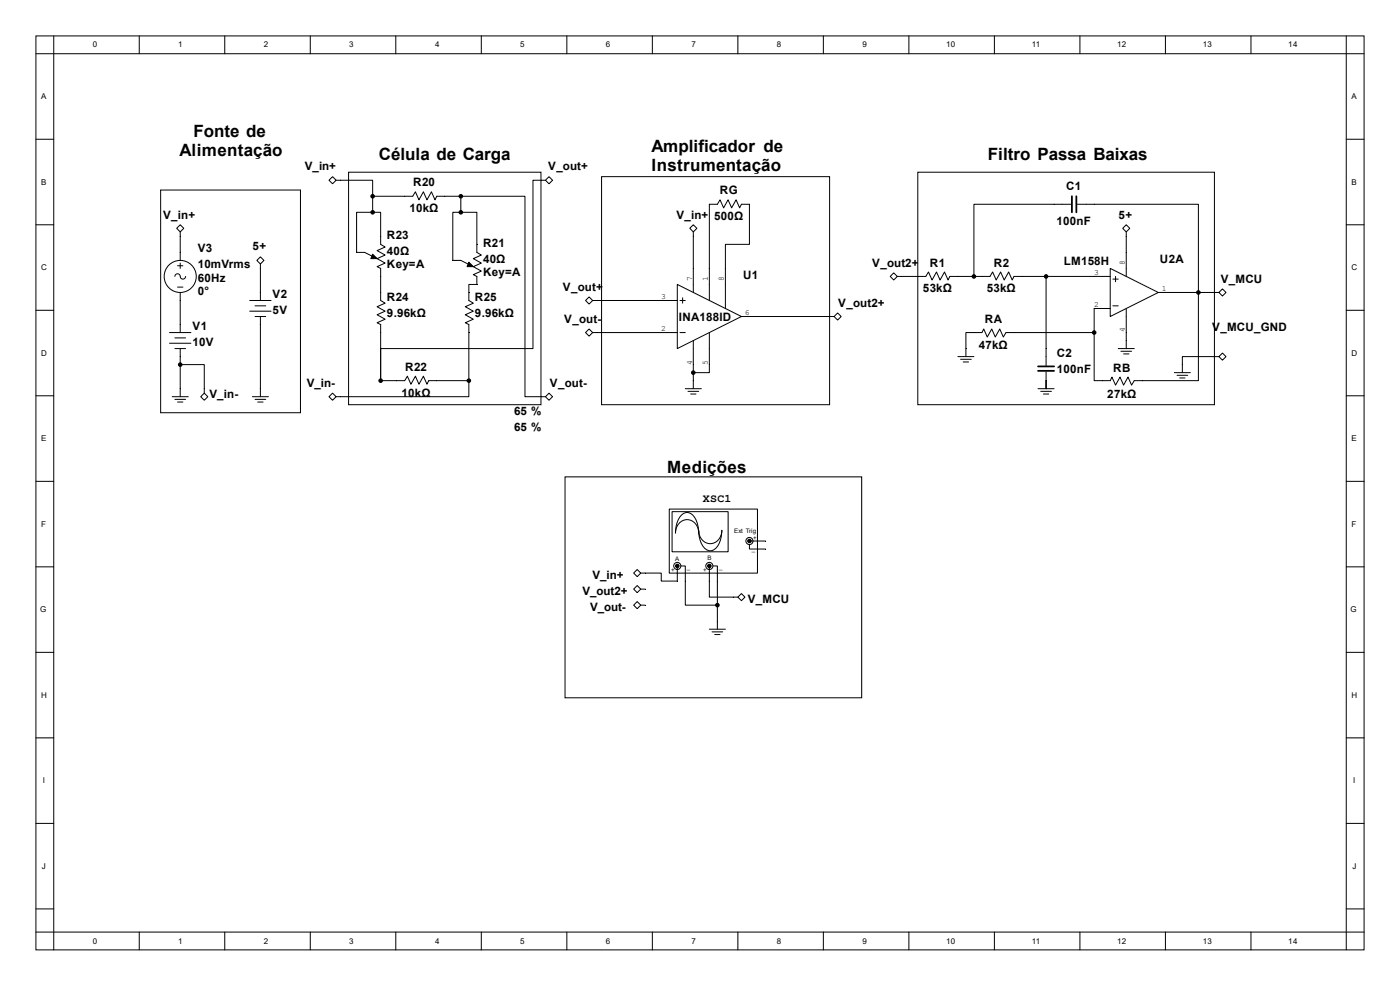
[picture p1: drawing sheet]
<svg xmlns="http://www.w3.org/2000/svg" width="297mm" height="210mm" viewBox="0 0 297 210" stroke-linecap="round" stroke-linejoin="round" font-family="sans-serif">
<g fill="none" stroke="#000" stroke-width=".21">
<path d="M7.6 7.6h281.8v193.9h-281.8zM7.6 11.4h281.8M11.4 7.6v193.9M29.5 7.6v3.8M47.7 7.6v3.8M65.8 7.6v3.8M84 7.6v3.8M102.1 7.6v3.8M120.3 7.6v3.8M138.4 7.6v3.8M156.5 7.6v3.8M174.7 7.6v3.8"/>
<path d="M192.8 7.6v3.8M211 7.6v3.8M229.1 7.6v3.8M247.2 7.6v3.8M265.4 7.6v3.8M285.6 7.6v193.9M7.6 29.5h3.8M70.6 37.5l.7 .7-.7 .8-.8-.8zM71.3 38.2h7.8v3.4M74 36.5h40.8v49.4h-40.8zM114.8 38.2h.9M116.5 37.5l.7 .7-.7 .8-.8-.8z"/>
<path d="M194.7 36.5h62.9v49.4h-62.9zM285.6 29.5h3.8M7.6 47.7h3.8M37.5 48.4l.7-.7 .8 .7-.8 .8zM38.2 49.2v.9M79.1 41.6h8.5l.5-.9 .8 1.7 .9-1.7 .8 1.7 .9-1.7 .8 1.7 .4-.8h1.7M79.1 45h-3.4v8.5h1.7l2.6 1.4M79.1 45h1.7v6.8l.9 .6-1.7 .8 1.7 .9-1.7 .8 1.7 .9-1.7 .8 .8 .3v1.7M79.1 41.6v3.4M100.4 56.6l-2.6-1.4h-1.7v-10.2h5.1v8.5l.9 .6-1.7 .8 1.7 .9-1.7 .8 1.7 .9-1.7 .8 .8 .3v1.7M147.1 47.7l.7 .7-.7 .8-.8-.8zM147.1 49.2v12.8"/>
<path d="M188.9 58.6l.7-.7 .8 .7-.8 .8zM190.4 58.6h6l.6-.9 .7 1.7 1-1.7 .7 1.7 1-1.7 .7 1.7 .4-.8h1.7M208.3 58.6h1.7l.6-.9 .7 1.7 1-1.7 .7 1.7 1-1.7 .7 1.7 .4-.8h1.7M223.6 43.3h3.6M228.5 43.3h3.6M232.1 58.6h3.4M235.5 56.9l10.2 5.1-10.2 5.1zM236.1 59.2h1.1M236.7 58.6v1.2M238.9 53.5v5.1M285.6 47.7h3.8M7.6 65.8h3.8"/>
<path d="M36 70.5h4.5M36 72.8h4.5M37.1 71.7h2.3M37.1 73.9h2.3M38.2 77.4h5.1v6M38.2 68.8v1.7M38.2 73.9v10.3M125 63l.7 .7-.7 .8-.8-.8zM125.7 63.7h1M140.3 63.7h3.4M140.3 70.5h3.4M143.7 60.3l13.6 6.8-13.6 6.8z"/>
<path d="M144.3 63.7h1.1M144.3 70.5h1.1M144.8 63.2v1.1M147.1 72.2v10.3M150.5 63.7v-20.4h1.7l.6-.9 .7 1.7 1-1.7 .7 1.7 1-1.7 .7 1.7 .4-.8h1.7v8.5h-5.1v13.6M150.5 70.5v6.9M157.3 67.1h3.4M176 67.1h.9M177.7 66.4l.8 .7-.8 .8-.8-.8zM206.6 70.5h1.7l.4-.7 .8 1.7 .9-1.7 .8 1.7 .9-1.7 .8 1.7 .5-1h1.7M221.9 73.9v3.6M221.9 78.9v3.6"/>
<path d="M232.1 65.4h3.4M236.1 64.9h1.1M237.2 73.9h3.4M237.8 74.5h2.3M238.4 75.1h1.1M238.9 65.4v8.5M245.7 62h3.4M285.6 65.8h3.8M7.6 84h3.8M36.5 84.2h3.4M37.1 84.7h2.3M37.7 85.3h1.1"/>
<path d="M43.3 83.4l.8 .8-.8 .7-.7-.7zM69.8 84.2l.8-.8 .7 .8-.7 .7zM84.2 80.8h1.7l.5-1 .8 1.7 .9-1.7 .8 1.7 .9-1.7 .8 1.7 .4-.7h8.5v3.4h-28.2M114.8 84.2h.9M115.7 84.2l.8-.8 .7 .8-.7 .7zM145.4 82.5h3.4M146 83h2.2M146.5 83.6h1.2M220.2 82.5h3.4M220.8 83h2.3M221.4 83.6h1.1M233.8 80.8h1.7l.4-.8 .8 1.7 .9-1.7 .8 1.7 .9-1.7 .8 1.7 .5-.9h1.7"/>
<path d="M285.6 84h3.8M7.6 102.1h3.8M285.6 102.1h3.8M7.6 120.2h3.8M7.6 138.4h3.8M285.6 120.2h3.8M285.6 138.4h3.8M7.6 156.5h3.8M285.6 156.5h3.8M7.6 174.7h3.8M285.6 174.7h3.8M7.6 192.8h3.8"/>
<path d="M7.6 197.7h281.8M29.5 197.7v3.8M47.7 197.7v3.8M65.8 197.7v3.8M84 197.7v3.8M102.1 197.7v3.8M120.3 197.7v3.8M138.4 197.7v3.8M156.5 197.7v3.8M174.7 197.7v3.8M192.8 197.7v3.8M211 197.7v3.8"/>
<path d="M229.1 197.7v3.8M247.2 197.7v3.8M265.4 197.7v3.8M285.6 192.8h3.8"/>
</g>
<path d="M227.4 41.6v3.4M228.3 41.6v3.4M220.2 77.7h3.4M220.2 78.7h3.4" fill="none" stroke="#000" stroke-width=".38"/>
<g fill="#000" stroke="#000" stroke-width=".21">
<path d="M79.1 53.9l.9 1h-1.3zM99.5 55.6l.9 1h-1.3z"/>
<circle cx="79.1" cy="45" r=".38"/>
<circle cx="79.1" cy="41.6" r=".38"/>
<circle cx="97.8" cy="45" r=".38"/>
<circle cx="38.2" cy="77.4" r=".38"/>
<circle cx="147.1" cy="79.1" r=".38"/>
<circle cx="99.5" cy="80.8" r=".38"/>
</g>
<path d="M142 108h18.7v13.6h-18.7z" fill="#fff"/>
<path d="M142 108h18.7v13.6h-18.7z" fill="none" stroke="#000" stroke-width=".21"/>
<path d="M142.6 108.6h11.9v8.5h-11.9z" fill="#fff"/>
<path d="M142.6 108.5h11.9v8.6h-11.9zM144.4 109.5a1.75 1.75 0 0 1 1.7-.8 1.75 1.75 0 0 1 1.4 1.3 6.4 6.4 0 0 1 .7 3.1 2.43 2.43 0 0 0-1.5-2.6 2.43 2.43 0 0 0-2.9 .8l-.4 1.1-.1 .7a5.9 5.9 0 0 1 1.1-3.6zM148.2 112.5a2.43 2.43 0 0 0 1.5 2.6 2.43 2.43 0 0 0 2.9-.8l.5-1.1v-.7a4.6 4.6 0 0 1-1.9 4.3 2.19 2.19 0 0 1-2.6-1.9z" fill="none" stroke="#000" stroke-width=".21"/>
<g fill="#fff" stroke="#000" stroke-width=".21">
<circle cx="150.5" cy="120.1" r=".76"/>
<circle cx="143.7" cy="120.1" r=".76"/>
<circle cx="159" cy="114.8" r=".76"/>
</g>
<g fill="none" stroke="#000" stroke-width=".21">
<path d="M114.8 38.2h-1.7v35.7h-32.3v6.9M127.6 37.5h48.4v48.4h-48.4zM34.1 40.3h29.6v47.3h-29.6zM37.7 56.4h1.1M38.2 50.1v5.1M38.2 55.8v1.1M39.4 58.6a.57 .57 0 0 1-.6 .6 .57 .57 0 0 1-.6-.6 .56 .56 0 0 0-.8-.4l-.3 .4M55.2 54.5l.8 .7-.8 .8-.7-.8zM55.2 56v7.7M80.8 58.6v5.1l.9 .6-1.7 .8 1.7 .9-1.7 .8 1.7 .9-1.7 .8 .8 .3v12M94.4 41.6h3.4M97.8 41.6h13.6v42.6h3.4"/>
<path d="M97.8 41.6v3.4M203.2 58.6h5.1M216.8 58.6h15.3M221.9 58.6v15.3M223.6 43.3h-17v15.3M232.1 43.3h22.1v37.5h-11.9M238.9 47.7l.8 .7-.8 .8-.7-.8zM238.9 49.2v4.3M37.7 60.9h1.1M38.2 62v6.8M53 63.7h4.5M53 66h4.5"/>
<path d="M54.1 67.1h2.3M54.1 64.9h2.3M55.2 67.1v17.1M101.2 60.3h-1.7v3.4l.9 .6-1.7 .8 1.7 .9-1.7 .8 1.7 .9-1.7 .8 .8 .3v12M125 69.8l.7 .7-.7 .8-.8-.8zM125.7 70.5h14.6M126.7 63.7h13.6M150.5 77.4v1.7h-3.4M160.7 67.1h15.3M203.2 75.6h3.4M203.8 76.2h2.2M204.3 76.8h1.2"/>
<path d="M206.6 70.5h-1.7v5.1M215.1 70.5h17M232.1 70.5v10.3h1.7M232.1 65.4v5.1M249.1 62h9.5M249.1 79.1h3.4M249.7 79.6h2.3M258.6 75.6h-7.8v3.5M259.3 61.3l.8 .7-.8 .8-.7-.8zM259.3 74.9l.8 .7-.8 .8-.7-.8zM53.5 84.2h3.4M54.1 84.7h2.3"/>
<path d="M54.7 85.3h1.1M80.8 80.8h3.4M250.3 80.2h1.1M119.9 101.2h62.9v46.8h-62.9zM159 115.5v1h3.4M159.2 114.8h3.2M135.2 124.2l.7 .8-.7 .7-.8-.7zM135.2 127.6l.7 .8-.7 .7-.8-.7zM135.2 120.8l.7 .8-.7 .7-.8-.7zM135.9 125h1M135.9 128.4h1M143.7 120.4v2.9h-3.4v-1.7h-4.4"/>
<path d="M144.4 120.1h1v8.3h6.8M150.5 120.1v6.6h6M150.5 133.5h3.4M151.1 134h2.2M151.2 120.1h1v13.4M151.6 134.6h1.2M157.3 125.9l.7 .8-.7 .7-.8-.7z"/>
<circle cx="38.2" cy="58.6" r="3.4"/>
</g>
<g fill="#000" stroke="#000" stroke-width=".21">
<circle cx="97.8" cy="41.6" r=".38"/>
<circle cx="206.6" cy="58.6" r=".38"/>
<circle cx="221.9" cy="58.6" r=".38"/>
<circle cx="232.1" cy="70.5" r=".38"/>
<circle cx="254.2" cy="62" r=".38"/>
<circle cx="80.8" cy="80.8" r=".38"/>
<circle cx="159" cy="114.8" r=".38"/>
<circle cx="143.7" cy="120.1" r=".38"/>
<circle cx="150.5" cy="120.1" r=".38"/>
<circle cx="152.2" cy="128.4" r=".38"/>
</g>
<g font-size="3.6">
<text x="41" y="29">Fonte de</text>
<text x="38.1" y="33.1">Alimentação</text>
<text x="80.4" y="34">Célula de Carga</text>
<text x="138.2" y="32.2">Amplificador de</text>
<text x="209.6" y="34">Filtro Passa Baixas</text>
<text x="138.2" y="36.3">Instrumentação</text>
<text x="141.6" y="100.2">Medições</text>
</g>
<g font-size="2.5">
<text x="64.7" y="36.1">V_in+</text>
<text x="87.7" y="39.5">R20</text>
<text x="116.3" y="36.1">V_out+</text>
<text x="152.7" y="41.2">RG</text>
<text x="226.2" y="40.3">C1</text>
<text x="34.6" y="46.4">V_in+</text>
<text x="86.9" y="45">10kΩ</text>
<text x="143.5" y="46.4">V_in+</text>
<text x="151.5" y="46.7">500Ω</text>
<text x="224.1" y="47.8">100nF</text>
<text x="237.3" y="46.4">5+</text>
<text x="42" y="53.5">V3</text>
<text x="53.6" y="53.1">5+</text>
<text x="82.1" y="50.7">R23</text>
<text x="102.5" y="52.4">R21</text>
<text x="42" y="56.9">10mVrms</text>
<text x="42" y="59.7">60Hz</text>
<text x="82.1" y="54.1">40Ω</text>
<text x="82.1" y="56.9">Key=A</text>
<text x="102.5" y="55.8">40Ω</text>
<text x="102.5" y="58.6">Key=A</text>
<text x="157.6" y="59.2">U1</text>
<text x="185" y="56.6">V_out2+</text>
<text x="197.3" y="56.6">R1</text>
<text x="210.9" y="56.6">R2</text>
<text x="225.7" y="56.2">LM158H</text>
<text x="246.1" y="55.8">U2A</text>
<text x="259" y="59.9">V_MCU</text>
<text x="42" y="62.6">0°</text>
<text x="57.8" y="63.2">V2</text>
<text x="82.1" y="63.9">R24</text>
<text x="100.8" y="63.9">R25</text>
<text x="119.4" y="61.6">V_out+</text>
<text x="177.8" y="65">V_out2+</text>
<text x="195.8" y="62">53kΩ</text>
<text x="209.3" y="62">53kΩ</text>
<text x="40.9" y="70">V1</text>
<text x="57.8" y="66.5">5V</text>
<text x="82.1" y="67.3">9.96kΩ</text>
<text x="100.8" y="67.3">9.96kΩ</text>
<text x="119.7" y="68.5">V_out-</text>
<text x="144" y="68.1">INA188ID</text>
<text x="209" y="68.6">RA</text>
<text x="257.2" y="70.1">V_MCU_GND</text>
<text x="40.9" y="73.4">10V</text>
<text x="207.6" y="74.1">47kΩ</text>
<text x="224.2" y="75.8">C2</text>
<text x="65.1" y="82">V_in-</text>
<text x="86" y="78.7">R22</text>
<text x="116.7" y="82">V_out-</text>
<text x="224.2" y="79.2">100nF</text>
<text x="236.2" y="78.8">RB</text>
<text x="44.4" y="84.3">V_in-</text>
<text x="85.2" y="84.1">10kΩ</text>
<text x="109.1" y="88.1">65 %</text>
<text x="234.9" y="84.3">27kΩ</text>
<text x="109.1" y="91.5">65 %</text>
<text x="149.1" y="106.6">XSC1</text>
<text x="125.7" y="122.9">V_in+</text>
<text x="123.6" y="126.3">V_out2+</text>
<text x="125.2" y="129.7">V_out-</text>
<text x="158.7" y="128">V_MCU</text>
</g>
<g font-size="1.7">
<text x="19.7" y="10.1">0</text>
<text x="37.8" y="10.1">1</text>
<text x="56" y="10.1">2</text>
<text x="74.1" y="10.1">3</text>
<text x="92.3" y="10.1">4</text>
<text x="110.4" y="10.1">5</text>
<text x="128.5" y="10.1">6</text>
<text x="146.7" y="10.1">7</text>
<text x="164.8" y="10.1">8</text>
<text x="183" y="10.1">9</text>
<text x="200.7" y="10.1">10</text>
<text x="218.9" y="10.1">11</text>
<text x="237" y="10.1">12</text>
<text x="255.2" y="10.1">13</text>
<text x="273.3" y="10.1">14</text>
<text x="8.7" y="21">A</text>
<text x="286.7" y="21">A</text>
<text x="8.7" y="39.2">B</text>
<text x="286.7" y="39.2">B</text>
<text x="8.7" y="57.3">C</text>
<text x="146.8" y="59.6" transform="rotate(-90 146.8 59.6)">7</text>
<text x="150.2" y="59.6" transform="rotate(-90 150.2 59.6)">1</text>
<text x="153.6" y="59.6" transform="rotate(-90 153.6 59.6)">8</text>
<text x="232.1" y="58.3">3</text>
<text x="238.6" y="56.2" transform="rotate(-90 238.6 56.2)">8</text>
<text x="286.7" y="57.3">C</text>
<text x="140.3" y="63.5">3</text>
<text x="232.1" y="65.2">2</text>
<text x="246.5" y="61.7">1</text>
<text x="140.3" y="70.2">2</text>
<text x="158" y="66.8">6</text>
<text x="238.6" y="70.5" transform="rotate(-90 238.6 70.5)">4</text>
<text x="8.7" y="75.5">D</text>
<text x="146.8" y="77.3" transform="rotate(-90 146.8 77.3)">4</text>
<text x="150.2" y="77.3" transform="rotate(-90 150.2 77.3)">5</text>
<text x="286.7" y="75.5">D</text>
<text x="8.7" y="93.6">E</text>
<text x="286.7" y="93.6">E</text>
<text x="8.7" y="111.8">F</text>
<text x="286.7" y="111.8">F</text>
<text x="8.5" y="129.9">G</text>
<text x="286.5" y="129.9">G</text>
<text x="8.7" y="148">H</text>
<text x="286.7" y="148">H</text>
<text x="9.1" y="166.2">I</text>
<text x="287.1" y="166.2">I</text>
<text x="8.9" y="184.3">J</text>
<text x="286.9" y="184.3">J</text>
<text x="19.7" y="200.2">0</text>
<text x="37.8" y="200.2">1</text>
<text x="56" y="200.2">2</text>
<text x="74.1" y="200.2">3</text>
<text x="92.3" y="200.2">4</text>
<text x="110.4" y="200.2">5</text>
<text x="128.5" y="200.2">6</text>
<text x="146.7" y="200.2">7</text>
<text x="164.8" y="200.2">8</text>
<text x="183" y="200.2">9</text>
<text x="200.7" y="200.2">10</text>
<text x="218.9" y="200.2">11</text>
<text x="237" y="200.2">12</text>
<text x="255.2" y="200.2">13</text>
<text x="273.3" y="200.2">14</text>
</g>
<g font-size="1.3">
<text x="155.8" y="113.1">Ext Trig</text>
<text x="143.3" y="119">A</text>
<text x="150.1" y="118.8">B</text>
<text x="159.5" y="116.9">_</text>
<text x="159.8" y="114.6">+</text>
<text x="142.4" y="121.2">+</text>
<text x="145.7" y="120.7">_</text>
<text x="149.2" y="121.2">+</text>
<text x="152.6" y="120.7">_</text>
</g>
</svg>
